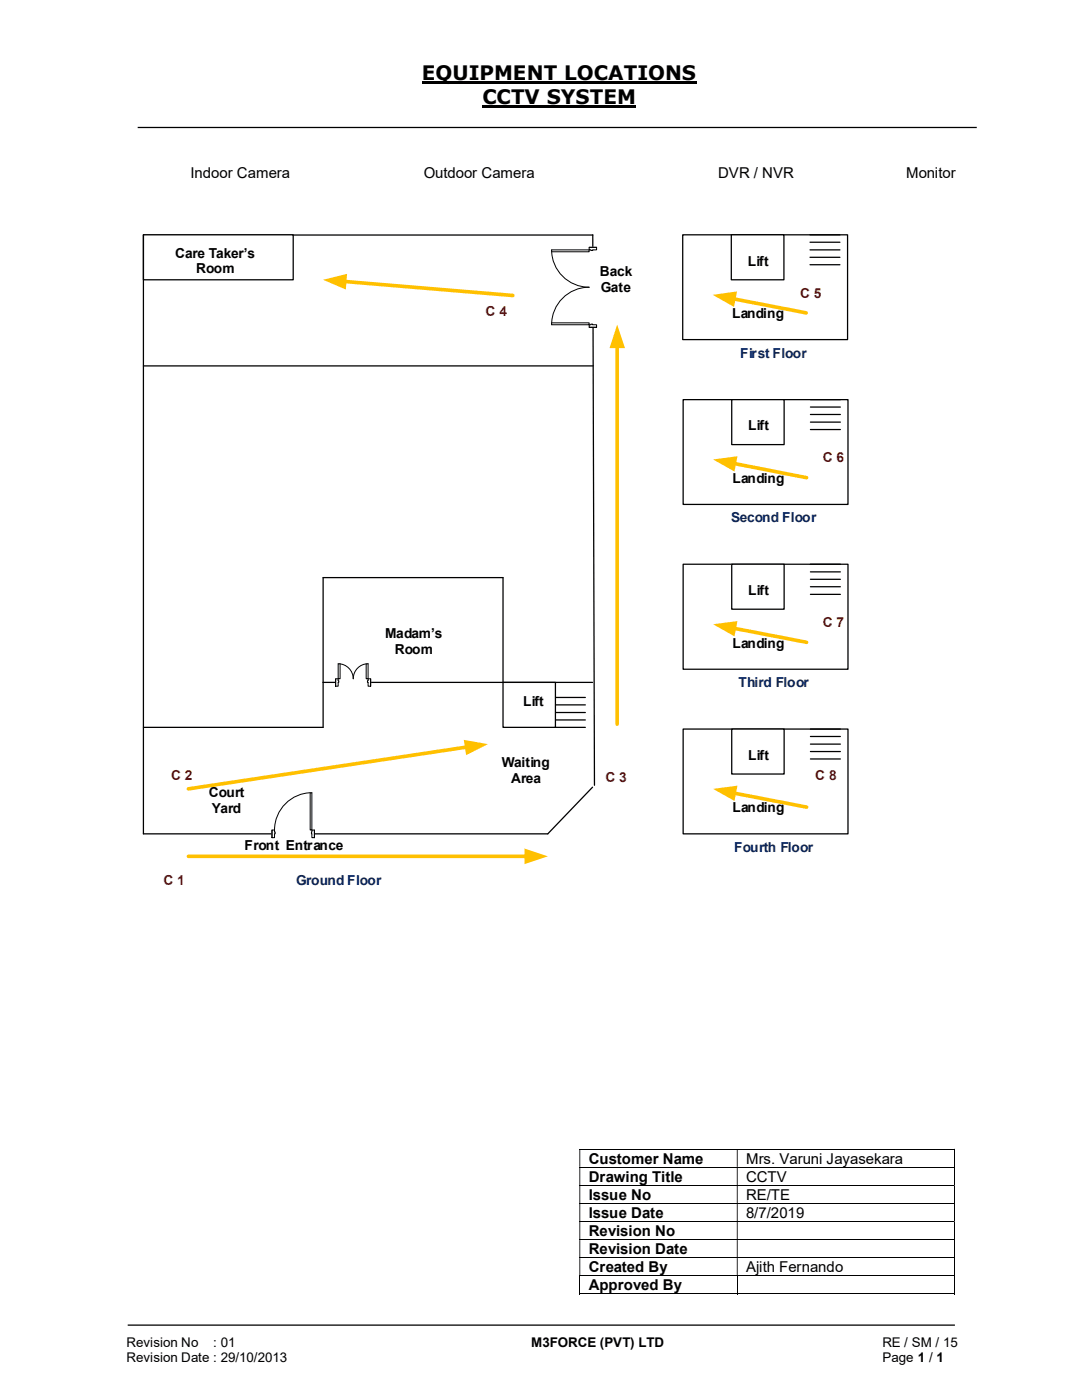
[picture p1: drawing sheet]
<svg xmlns="http://www.w3.org/2000/svg" width="216mm" height="279mm" viewBox="0 0 216 279" stroke-linecap="round" stroke-linejoin="round" font-family="sans-serif">
<path d="M84.2 16.5h54.8M96.3 21.3h30.7" fill="none" stroke="#000" stroke-width=".42"/>
<path d="M27.5 25.4h167.4M28.6 46.9h89.7M28.6 73h89.8M64.5 136.2h53.7M100.4 136.2v-20.9h-35.9v29.9h-35.9M118.2 157.1l-8.9 9.3h-80.7M25.5 264.5h165" fill="none" stroke="#000" stroke-width=".25"/>
<g fill="none" stroke="#000" stroke-width=".2">
<path d="M115.6 229.4h74.8M115.6 233h74.8M115.6 236.6h74.8M190.5 229.4v3.5M190.5 233v3.5M190.5 236.7v3.4M115.6 240.2h74.8M115.6 243.8h74.8M115.6 247.4h74.8M115.6 251h74.8M115.6 254.6h74.8M115.6 258.2h31.4"/>
<path d="M115.7 254.7v3.6M147.1 254.7v3.6M147.2 258.2h43.2M190.5 240.2v3.5M190.5 243.8v3.5M190.5 247.5v3.4M190.5 251.1v3.5M190.5 254.7v3.6"/>
</g>
<g fill="#000">
<path d="M190.4 229.3h.1v.1h-.1zM115.6 229.4h.2v3.5h-.2zM147 229.4h.2v3.5h-.2z" fill-rule="evenodd"/>
<path d="M190.4 232.9h.1v.1h-.1zM115.6 233h.2v3.5h-.2zM147 233h.2v3.5h-.2z" fill-rule="evenodd"/>
<path d="M190.4 236.5h.1v.2h-.1zM115.6 236.7h.2v3.4h-.2zM147 236.7h.2v3.4h-.2z" fill-rule="evenodd"/>
<path d="M190.4 240.1h.1v.1h-.1zM115.6 240.2h.2v3.5h-.2zM147 240.2h.2v3.5h-.2z" fill-rule="evenodd"/>
<path d="M190.4 243.7h.1v.1h-.1zM115.6 243.8h.2v3.5h-.2zM147 243.8h.2v3.5h-.2z" fill-rule="evenodd"/>
<path d="M190.4 247.3h.1v.2h-.1zM115.6 247.5h.2v3.4h-.2zM147 247.5h.2v3.4h-.2z" fill-rule="evenodd"/>
<path d="M190.4 250.9h.1v.2h-.1zM115.6 251.1h.2v3.5h-.2zM147 251.1h.2v3.5h-.2z" fill-rule="evenodd"/>
</g>
<path d="M190.4 254.6h.1v.1h-.1zM190.4 258.1h.1v.2h-.1z" fill="#000"/>
<path d="M28.6 46.9h29.9v8.9h-29.9z" fill="#fff"/>
<path d="M28.6 46.9h29.9v8.9h-29.9z" fill="none" stroke="#000" stroke-width=".25"/>
<path d="M136.2 46.9h32.9v20.9h-32.9z" fill="#fff"/>
<path d="M136.2 46.9h32.9v20.9h-32.9z" fill="none" stroke="#000" stroke-width=".25"/>
<path d="M68.7 56.2l33.6 2.8" fill="none" stroke="#ffc000" stroke-width=".72"/>
<path d="M64.5 55.8l4.8-1.1-.3 3.1z" fill="#ffc000"/>
<path d="M123.1 69.1v75.4" fill="none" stroke="#ffc000" stroke-width=".72"/>
<path d="M123.1 64.8l1.6 4.7h-3.1z" fill="#ffc000"/>
<path d="M93.1 149.1l-55.5 8.3" fill="none" stroke="#ffc000" stroke-width=".72"/>
<path d="M92.5 147.7l4.9 .8-4.4 2.2z" fill="#ffc000"/>
<path d="M37.6 170.9h67.5" fill="none" stroke="#ffc000" stroke-width=".72"/>
<path d="M104.6 169.3l4.7 1.6-4.7 1.6z" fill="#ffc000"/>
<path d="M110.8 139.2h6M110.8 140.7h6M110.8 143.7h6M110.8 142.2h6M110.8 145.2h6" fill="none" stroke="#000" stroke-width=".25"/>
<path d="M100.4 136.2h10.4v9h-10.4z" fill="#fff"/>
<path d="M161.6 48.3h6M161.6 51.4h6M161.6 46.9h6M161.6 49.9h6M161.6 52.8h6M100.4 136.2h10.4v9h-10.4z" fill="none" stroke="#000" stroke-width=".25"/>
<path d="M145.9 46.9h10.5v8.9h-10.5z" fill="#fff"/>
<path d="M145.9 46.9h10.5v8.9h-10.5z" fill="none" stroke="#000" stroke-width=".25"/>
<path d="M146.4 59.6l14.5 2.8" fill="none" stroke="#ffc000" stroke-width=".72"/>
<path d="M142.2 58.8l4.9-.6-.6 3.1z" fill="#ffc000"/>
<path d="M136.3 79.8h32.9v20.9h-32.9z" fill="#fff"/>
<path d="M136.3 79.8h32.9v20.9h-32.9zM161.7 79.8h6M161.7 81.2h6M161.7 84.2h6M161.7 82.7h6M161.7 85.7h6" fill="none" stroke="#000" stroke-width=".25"/>
<path d="M146 79.8h10.5v8.9h-10.5z" fill="#fff"/>
<path d="M146 79.8h10.5v8.9h-10.5z" fill="none" stroke="#000" stroke-width=".25"/>
<path d="M146.5 92.5l14.5 2.8" fill="none" stroke="#ffc000" stroke-width=".72"/>
<path d="M142.3 91.7l4.9-.6-.6 3z" fill="#ffc000"/>
<path d="M136.3 112.6h32.9v21h-32.9z" fill="#fff"/>
<path d="M136.3 112.6h32.9v21h-32.9zM161.7 114.1h6M161.7 117.1h6M161.7 112.6h6M161.7 115.6h6M161.7 118.6h6" fill="none" stroke="#000" stroke-width=".25"/>
<path d="M146 112.6h10.5v9h-10.5z" fill="#fff"/>
<path d="M146 112.6h10.5v9h-10.5z" fill="none" stroke="#000" stroke-width=".25"/>
<path d="M146.5 125.4l14.5 2.8" fill="none" stroke="#ffc000" stroke-width=".72"/>
<path d="M142.3 124.6l4.9-.6-.6 3z" fill="#ffc000"/>
<path d="M136.3 145.5h32.9v20.9h-32.9z" fill="#fff"/>
<path d="M136.3 145.5h32.9v20.9h-32.9zM161.7 147h6M161.7 150h6M161.7 145.5h6M161.7 148.5h6M161.7 151.5h6" fill="none" stroke="#000" stroke-width=".25"/>
<path d="M146 145.5h10.5v9h-10.5z" fill="#fff"/>
<path d="M146 145.5h10.5v9h-10.5z" fill="none" stroke="#000" stroke-width=".25"/>
<path d="M146.5 158.3l14.5 2.8" fill="none" stroke="#ffc000" stroke-width=".72"/>
<path d="M142.3 157.4l4.9-.6-.6 3.1z" fill="#ffc000"/>
<path d="M28.6 46.9v119.5M118.3 46.9l.3 109.8" fill="none" stroke="#000" stroke-width=".25"/>
<path d="M54.3 165.6h8.4v1.6h-8.4z" fill="#fff"/>
<path d="M54.3 165.6h8.4v1.6h-8.4z" fill="none" stroke="#fff" stroke-width=".2"/>
<path d="M62.2 165.7v1.5h.5v-1.5zM54.3 165.7h.5v1.5h-.5z" fill-rule="evenodd" fill="#fff"/>
<path d="M54.8 166v-.3h-.5v1.5h.5v-.8M62.2 166v-.3h.5v1.5h-.5v-.8" fill="none" stroke="#000" stroke-width=".2"/>
<path d="M62.1 166l.1 .4zM54.8 166h.1v.4h-.1z" fill-rule="evenodd" fill="#fff"/>
<path d="M62.2 158.2a7.5 7.5 0 0 0-7.4 7.5M54.3 165.7v1.5M54.8 166h.1v.4h-.1M62.2 166v.4M62.7 165.7v1.5" fill="none" stroke="#000" stroke-width=".2"/>
<path d="M61.9 158.2h.3v7.5h-.3z" fill-rule="evenodd" fill="#fff"/>
<path d="M61.9 158.2h.3v7.5h-.3z" fill="none" stroke="#000" stroke-width=".2"/>
<path d="M67 135.4h7v1.6h-7z" fill="#fff"/>
<path d="M67 135.4h7v1.6h-7z" fill="none" stroke="#fff" stroke-width=".2"/>
<path d="M73.4 135.5v1.4h.6v-1.4zM67 135.5h.5v1.4h-.5z" fill-rule="evenodd" fill="#fff"/>
<path d="M67.5 135.8v-.3h-.5v1.4h.5v-.7M73.4 135.8v-.3h.6v1.4h-.6v-.7" fill="none" stroke="#000" stroke-width=".2"/>
<path d="M73.3 135.8v.4h.1v-.4zM67.5 135.8h.1v.4h-.1z" fill-rule="evenodd" fill="#fff"/>
<path d="M67 135.5v1.4M67.5 132.5a3 3 0 0 1 3 3 2.98 2.98 0 0 1 2.9-3M67.5 135.8h.1v.4h-.1M73.4 135.8h-.1v.4h.1M74 135.5v1.4" fill="none" stroke="#000" stroke-width=".2"/>
<path d="M67.5 132.5h.4v3h-.4z" fill-rule="evenodd" fill="#fff"/>
<path d="M67.5 132.5h.4v3h-.4z" fill="none" stroke="#000" stroke-width=".2"/>
<path d="M73.1 132.5h.3v3h-.3z" fill-rule="evenodd" fill="#fff"/>
<path d="M73.1 132.5h.3v3h-.3z" fill="none" stroke="#000" stroke-width=".2"/>
<path d="M117.5 49.4h1.6v15.9h-1.6z" fill-rule="evenodd" fill="#fff"/>
<path d="M117.5 49.4h1.6v15.9h-1.6z" fill="none" stroke="#fff" stroke-width=".2"/>
<path d="M117.6 49.4v.5h1.4v-.5zM117.6 64.8h1.4v.5h-1.4z" fill-rule="evenodd" fill="#fff"/>
<path d="M117.9 49.9h-.3v-.5h1.4v.5h-.7M117.9 64.8h-.3v.5h1.4v-.5h-.7" fill="none" stroke="#000" stroke-width=".2"/>
<path d="M117.9 49.9v.1h.4v-.1zM117.9 64.7h.4v.1h-.4z" fill-rule="evenodd" fill="#fff"/>
<path d="M110.1 49.9a7.5 7.5 0 0 0 7.5 7.4 7.5 7.5 0 0 0-7.5 7.5M117.6 49.4h1.4M117.9 49.9v.1h.4v-.1M117.6 65.3h1.4M117.9 64.8v-.1h.4v.1" fill="none" stroke="#000" stroke-width=".2"/>
<path d="M110.1 64.4h7.5v.4h-7.5z" fill="#fff"/>
<path d="M110.1 64.4h7.5v.4h-7.5z" fill="none" stroke="#000" stroke-width=".2"/>
<path d="M110.1 49.9h7.5v.3h-7.5z" fill="#fff"/>
<path d="M110.1 49.9h7.5v.3h-7.5z" fill="none" stroke="#000" stroke-width=".2"/>
<g font-size="4">
<text x="84.2" y="16">EQUIPMENT LOCATIONS</text>
<text x="96.3" y="20.8">CCTV SYSTEM</text>
</g>
<g font-size="3">
<text x="38" y="35.5">Indoor Camera</text>
<text x="84.6" y="35.5">Outdoor Camera</text>
<text x="143.3" y="35.5">DVR / NVR</text>
<text x="180.8" y="35.5">Monitor</text>
<text x="117.5" y="232.2">Customer Name</text>
<text x="148.9" y="232.2">Mrs. Varuni Jayasekara</text>
<text x="117.5" y="235.8">Drawing Title</text>
<text x="117.5" y="239.5">Issue No</text>
<text x="148.9" y="235.8">CCTV</text>
<text x="148.9" y="239.5">RE/TE</text>
<text x="117.5" y="243">Issue Date</text>
<text x="148.9" y="243">8/7/2019</text>
<text x="117.5" y="246.7">Revision No</text>
<text x="117.5" y="250.3">Revision Date</text>
<text x="117.5" y="253.9">Created By</text>
<text x="117.5" y="257.5">Approved By</text>
<text x="148.9" y="253.9">Ajith Fernando</text>
</g>
<g font-size="2.7">
<text x="34.9" y="51.4">Care Taker’s</text>
<text x="149.2" y="53">Lift</text>
<text x="39.2" y="54.6">Room</text>
<text x="119.7" y="55.2">Back</text>
<text x="119.9" y="58.3">Gate</text>
<text x="146.1" y="63.5">Landing</text>
<text x="149.3" y="85.9">Lift</text>
<text x="146.2" y="96.4">Landing</text>
<text x="149.3" y="118.7">Lift</text>
<text x="76.8" y="127.3">Madam’s</text>
<text x="78.8" y="130.5">Room</text>
<text x="146.2" y="129.2">Landing</text>
<text x="104.4" y="140.9">Lift</text>
<text x="100.1" y="153">Waiting</text>
<text x="149.3" y="151.6">Lift</text>
<text x="41.7" y="159">Court</text>
<text x="102" y="156.2">Area</text>
<text x="42.2" y="162.2">Yard</text>
<text x="146.2" y="162.1">Landing</text>
<text x="48.8" y="169.5">Front Entrance</text>
<text x="25.2" y="268.8">Revision No</text>
<text x="42.6" y="268.8">: 01</text>
<text x="106" y="268.8">M3FORCE (PVT) LTD</text>
<text x="176.1" y="268.8">RE / SM / 15</text>
<text x="25.2" y="271.8">Revision Date : 29/10/2013</text>
<text x="176.1" y="271.8">Page 1 / 1</text>
</g>
<g font-size="2.7" fill="#c00000">
<text x="159.7" y="59.4">C 5</text>
<text x="96.9" y="63">C 4</text>
<text x="164.2" y="92.3">C 6</text>
<text x="164.2" y="125.1">C 7</text>
<text x="34.1" y="155.7">C 2</text>
<text x="120.8" y="156">C 3</text>
<text x="162.7" y="155.7">C 8</text>
<text x="32.6" y="176.6">C 1</text>
</g>
<g font-size="2.7" fill="#002060">
<text x="147.7" y="71.4">First Floor</text>
<text x="145.9" y="104.2">Second Floor</text>
<text x="147.4" y="137.1">Third Floor</text>
<text x="146.5" y="170">Fourth Floor</text>
<text x="59.1" y="176.6">Ground Floor</text>
</g>
</svg>
